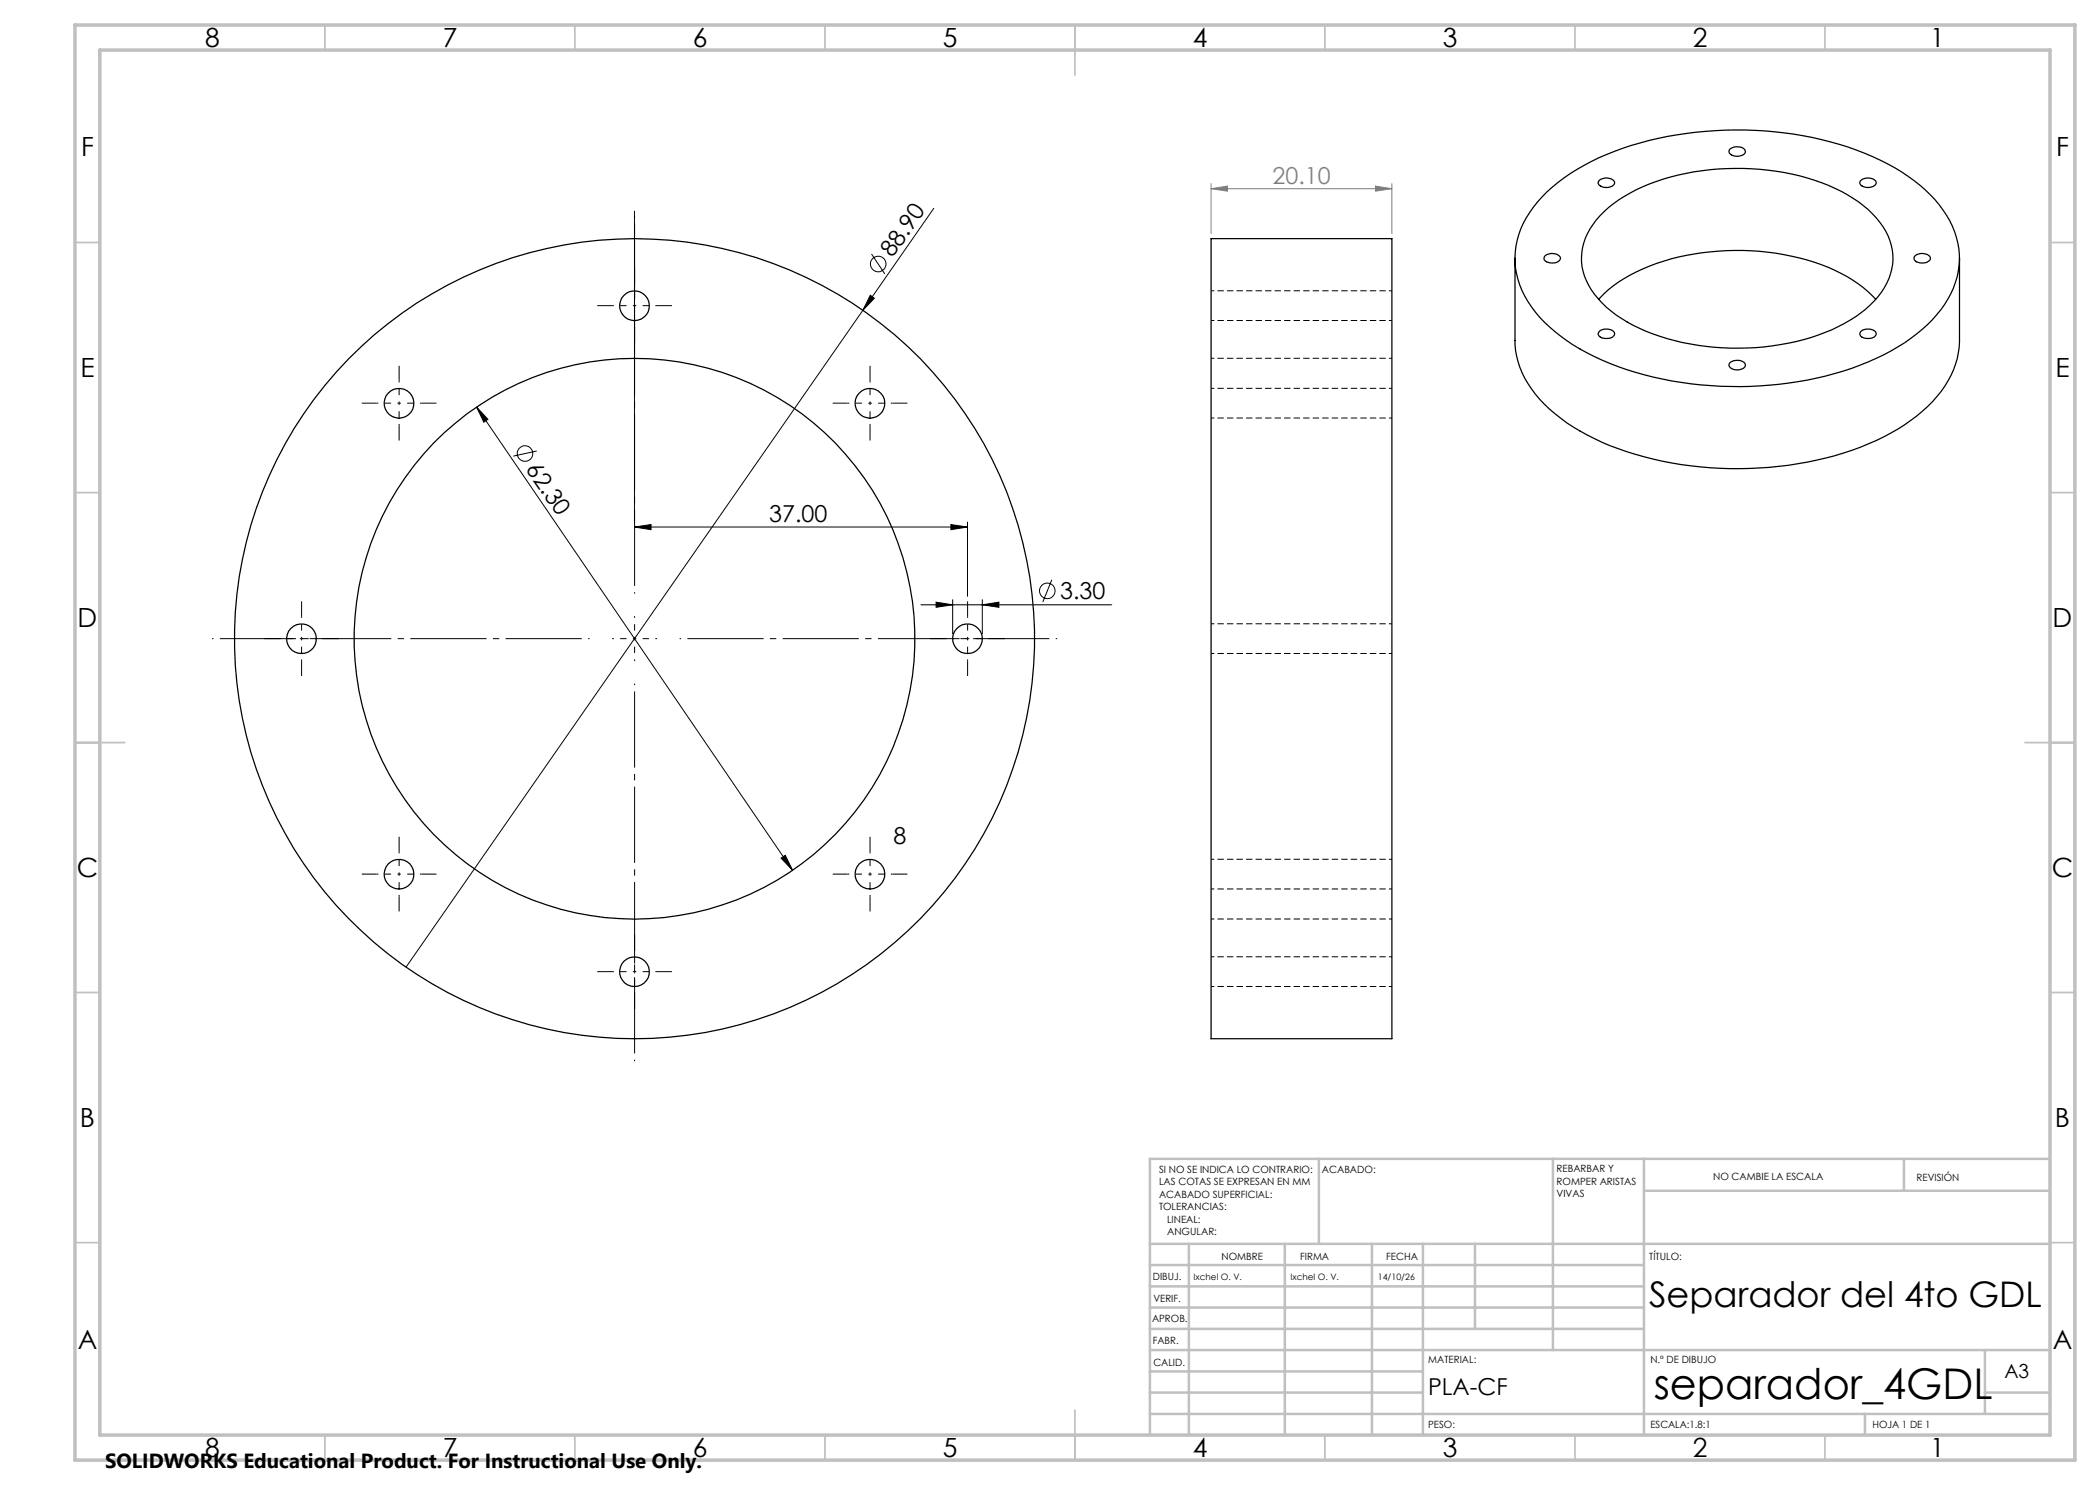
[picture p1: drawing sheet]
<svg xmlns="http://www.w3.org/2000/svg" width="420mm" height="297mm" viewBox="0 0 420 297" stroke-linecap="round" stroke-linejoin="round" font-family="sans-serif">
<g fill="none" stroke="#000" stroke-width=".25">
<path d="M309.4 38.4a45.8 45.8 0 0 1 20.3-10.3 72.9 72.9 0 0 1 43.2 2.5 36.4 36.4 0 0 1 14.9 10.3 16.1 16.1 0 0 1 .4 21 36.1 36.1 0 0 1-16.2 11.1 72.3 72.3 0 0 1-50-.3 36.4 36.4 0 0 1-14.9-10.3 16 16 0 0 1-1.8-18.8l2.2-3.2zM319.8 36.2a2.15 2.15 0 0 1 3.1 .2 1.13 1.13 0 0 1-1.4 1.1 1.43 1.43 0 0 1-1.8-1.1zM346.1 29.7a2.23 2.23 0 0 1 2.9 .4 .93 .93 0 0 1-.9 1.1 1.83 1.83 0 0 1-2.3-.8zM372.1 36.2a2.15 2.15 0 0 1 3.1 .2 1.13 1.13 0 0 1-1.4 1.1 1.43 1.43 0 0 1-1.8-1.1zM242.2 47.7h36.2v160h-36.2zM303 51.6v16.5a18 18 0 0 0 5.9 12.7 42.4 42.4 0 0 0 18.2 10.1 73.2 73.2 0 0 0 44.9-1.4 36.7 36.7 0 0 0 16.2-11.2 17.3 17.3 0 0 0 3.7-10.2v-16.5M308.9 51.3a2.19 2.19 0 0 1 3.2 .2 1.34 1.34 0 0 1-1.8 1.1l-1-.3a.73 .73 0 0 1-.4-1zM319.7 59.9a28.3 28.3 0 0 1 13-7.7 50.3 50.3 0 0 1 34.3 1.9 25 25 0 0 1 8.1 5.8M320 43.1a31.2 31.2 0 0 1 15.7-8.1 50.3 50.3 0 0 1 31.3 2.7 22.2 22.2 0 0 1 10.2 8.5 11.2 11.2 0 0 1-1.6 13.1 28.3 28.3 0 0 1-13.4 8.2 50.6 50.6 0 0 1-34.3-1.9 21.8 21.8 0 0 1-10.2-8.5 11.3 11.3 0 0 1 1.5-13.1zM382.9 51.3a2.15 2.15 0 0 1 3.1 .2 1.08 1.08 0 0 1-1.3 1.1h-.8l-.9-.4a.65 .65 0 0 1-.1-.9zM319.9 66.2a2.2 2.2 0 0 1 3 .4 1.3 1.3 0 0 1-1.8 1.1h-.4a.86 .86 0 0 1-.9-.5 .86 .86 0 0 1 .1-1zM346.1 72.5a2.18 2.18 0 0 1 2.9 .3 .94 .94 0 0 1-.9 1.1 1.83 1.83 0 0 1-2.3-.8z"/>
<path d="M372.3 66.2a2.18 2.18 0 0 1 2.9 .4 1.3 1.3 0 0 1-1.7 1.1h-.4a.87 .87 0 0 1-1-.4 .87 .87 0 0 1 .2-1.1z"/>
<circle cx="126.9" cy="61.2" r="2.98"/>
<circle cx="79.8" cy="80.7" r="2.98"/>
<circle cx="174" cy="80.7" r="2.98"/>
<circle cx="60.3" cy="127.7" r="2.97"/>
<circle cx="126.9" cy="127.7" r="80"/>
<circle cx="126.9" cy="127.7" r="56.1"/>
<circle cx="193.5" cy="127.7" r="2.97"/>
<circle cx="79.8" cy="174.8" r="2.97"/>
<circle cx="174" cy="174.8" r="2.97"/>
<circle cx="126.9" cy="194.3" r="2.97"/>
</g>
<path d="M278.4 58.2h-36.2M242.2 64.1h36.2M278.4 71.7h-36.2M278.4 77.7h-36.2M242.2 83.6h36.2M242.2 130.7h36.2M278.4 124.8h-36.2M242.2 177.8h36.2M278.4 171.9h-36.2M242.2 183.8h36.2M242.2 197.3h36.2M278.4 191.4h-36.2" fill="none" stroke="#000" stroke-width=".2" stroke-dasharray="1.3 .6" stroke-dashoffset=".6" stroke-linecap="butt"/>
<g fill="none" stroke="#000" stroke-width=".2">
<path d="M126.9 42.2v62.2M174.1 59.1l.8 .6-2.3 2.4zM174.3 50.8l2.7 4M186.8 41.7l-14.2 20.4M172.6 62.1l-91.4 131.3M95.3 81.4l2.3 2.5-.8 .6zM95.3 81.4l63.2 92.7M107.4 90.2l-4.7 1M126.9 105.4l3.3-.5v1zM126.9 105.4h66.6M190.2 104.9l3.3 .5-3.3 .5zM190.5 119.9v6.8"/>
<path d="M193.5 104.4v14.9M196.5 119.9v6.8M210.4 116l-1.8 4.4M184.2 121h38.2M187.2 120.4l3.3 .6-3.3 .5zM196.5 121l3.3-.6v1.1zM156.2 171.6l.9-.5 1.4 3z"/>
<circle cx="175.6" cy="52.8" r="1.55"/>
<circle cx="105" cy="90.7" r="1.56"/>
<circle cx="209.5" cy="118.2" r="1.55"/>
</g>
<g fill="none" stroke="#c0c0c0" stroke-width=".35">
<path d="M65 5v5M115 5v5M165 5v5M215 5v10M265 5v5M315 5v5M365 5v5M15 48.5h5M410 48.5h5M15 98.5h5M410 98.5h5M15 148.5h10"/>
<path d="M405 148.5h10M15 198.5h5M410 198.5h5M15 248.5h5M410 248.5h5M65 287v5M115 287v5M165 287v5M215 282v10M265 287v5M315 287v5M365 287v5"/>
</g>
<g fill="none" stroke="#c0c0c0" stroke-width=".5">
<path d="M263.8 231.8v17M310.6 231.8v38.2M328.8 231.8v55.2M328.8 238.2h81.2M380.8 231.8v6.4M410 231.8h-180v55.2M230 248.8h180M230 257.3h98.8M230 253h98.8M237.8 248.8v38.2M257 248.8v38.2M274.4 248.8v38.2"/>
<path d="M284.6 248.8v38.2M295 248.8v17M230 265.8h98.8M230 261.5h98.8M230 278.5h54.6M230 274.3h54.6M230 270h180M397 278.5h13M397 270v12.8M230 282.8h180M373 282.8v4.2"/>
</g>
<path d="M15 5h400v287h-400zM20 10h390v277h-390z" fill="none" stroke="#c0c0c0" stroke-width=".7"/>
<path d="M174.1 59.1l.8 .6-2.3 2.4zM95.3 81.4l2.3 2.5-.8 .6zM126.9 105.4l3.3-.5v1zM190.2 104.9l3.3 .5-3.3 .5zM187.2 120.4l3.3 .6-3.3 .5zM196.5 121l3.3-.6v1.1zM156.2 171.6l.9-.5 1.4 3z" fill="#000"/>
<path d="M242.2 36.7v10M242.2 37.7h36.2M275.1 37.2l3.3 .5-3.3 .5zM278.4 36.7v10" fill="none" stroke="#808080" stroke-width=".2"/>
<g fill="none" stroke="#000" stroke-width=".2" stroke-dasharray="15.2 1.3 1.3 1.3" stroke-dashoffset="14.9" stroke-linecap="butt">
<path d="M126.9 61.1v-4.5M126.9 61.1h-4.5M126.9 61.1v4.5M126.9 61.1h4.5M79.8 80.6v-4.5M79.8 80.6h-4.5M79.8 80.6v4.5M79.8 80.6h4.5M174 80.6v-4.5M174 80.6h-4.5M174 80.6v4.5M174 80.6h4.5"/>
<path d="M60.3 127.7v-4.5M60.3 127.7h-4.5M60.3 127.7v4.5M60.3 127.7h4.5M126.9 127.7v-4.5M126.9 127.7h-4.5M126.9 127.7v4.5M126.9 127.7h4.5M193.5 127.7v-4.5M193.5 127.7h-4.5M193.5 127.7v4.5M193.5 127.7h4.5"/>
<path d="M79.8 174.8v-4.5M79.8 174.8h-4.5M79.8 174.8v4.5M79.8 174.8h4.5M174 174.8v-4.5M174 174.8h-4.5M174 174.8v4.5M174 174.8h4.5M126.9 194.3v-4.5M126.9 194.3h-4.5M126.9 194.3v4.5M126.9 194.3h4.5"/>
</g>
<path d="M126.9 118.7v-75.5M117.9 127.7h-75.5M126.9 136.7v75.5M135.9 127.7h75.5" fill="none" stroke="#000" stroke-width=".2" stroke-dasharray="15.2 1.3 1.3 1.3" stroke-dashoffset="-1.6" stroke-linecap="butt"/>
<g fill="none" stroke="#000" stroke-width=".2" stroke-dasharray="15.2 1.3 1.3 1.3" stroke-linecap="butt">
<path d="M126.9 56.6v-2.9M79.8 76.1v-2.9M122.4 61.1h-3M126.9 65.6v3M131.4 61.1h3M174 76.1v-2.9M75.3 80.6h-2.9M79.8 85.1v3M84.3 80.6h3M169.5 80.6h-3M174 85.1v3M178.5 80.6h3"/>
<path d="M55.8 127.7h-3M60.3 123.2v-2.9M60.3 132.2v3M64.8 127.7h3M189 127.7h-3M193.5 123.2v-2.9M193.5 132.2v3M198 127.7h3M75.3 174.8h-2.9M79.8 170.3v-2.9M79.8 179.3v3M84.3 174.8h3"/>
<path d="M169.5 174.8h-3M174 170.3v-2.9M174 179.3v3M178.5 174.8h3M122.4 194.3h-3M126.9 189.8v-2.9M126.9 198.8v3M131.4 194.3h3"/>
</g>
<path d="M275.1 37.2l3.3 .5-3.3 .5z" fill="#808080"/>
<path d="M242.2 37.7l3.3-.5v1z" fill="none" stroke="#808080" stroke-width=".2"/>
<path d="M242.2 37.7l3.3-.5v1z" fill="#808080"/>
<text font-size="8.5" x="330.7" y="279.7">separador_4GDL</text>
<text font-size="7.1" x="329.8" y="261.4">Separador del 4to GDL</text>
<g font-size="5.3">
<text x="41" y="9.5">8</text>
<text x="88.5" y="9.5">7</text>
<text x="138.5" y="9.5">6</text>
<text x="188.5" y="9.5">5</text>
<text x="238.5" y="9.5">4</text>
<text x="288.5" y="9.5">3</text>
<text x="338.5" y="9.5">2</text>
<text x="386" y="9.5">1</text>
<text x="16.2" y="31.2">F</text>
<text x="411.2" y="31.2">F</text>
<text x="16.1" y="75.5">E</text>
<text x="411.1" y="75.5">E</text>
<text x="15.5" y="125.5">D</text>
<text x="410.5" y="125.5">D</text>
<text x="15.4" y="175.5">C</text>
<text x="410.4" y="175.5">C</text>
<text x="16" y="225.5">B</text>
<text x="411" y="225.5">B</text>
<text x="15.5" y="269.7">A</text>
<text x="410.5" y="269.7">A</text>
<text x="41" y="291.5">8</text>
<text x="88.5" y="291.5">7</text>
<text x="138.5" y="291.5">6</text>
<text x="188.5" y="291.5">5</text>
<text x="238.5" y="291.5">4</text>
<text x="288.5" y="291.5">3</text>
<text x="338.5" y="291.5">2</text>
<text x="386" y="291.5">1</text>
</g>
<text font-size="4.7" fill="#808080" x="254.5" y="36.7">20.10</text>
<g font-size="4.7">
<text x="178.5" y="51.7" transform="rotate(-55 178.5 51.7)">88.90</text>
<text x="105.1" y="93.8" transform="rotate(56 105.1 93.8)">62.30</text>
<text x="153.8" y="104.4">37.00</text>
<text x="212" y="119.9">3.30</text>
<text x="178.7" y="168.8">8</text>
<text x="285.6" y="278.9">PLA-CF</text>
</g>
<text font-size="4.1" x="21" y="293.7">SOLIDWORKS Educational Product. For Instructional Use Only.</text>
<text font-size="3.9" x="400.9" y="275.5">A3</text>
<g font-size="2">
<text x="231.8" y="234.6">SI NO SE INDICA LO CONTRARIO:</text>
<text x="231.8" y="237.1">LAS COTAS SE EXPRESAN EN MM</text>
<text x="231.8" y="239.6">ACABADO SUPERFICIAL:</text>
<text x="264.4" y="234.6">ACABADO:</text>
<text x="311.3" y="234.5">REBARBAR Y</text>
<text x="311.3" y="237">ROMPER ARISTAS</text>
<text x="311.3" y="239.5">VIVAS</text>
<text x="342.6" y="236">NO CAMBIE LA ESCALA</text>
<text x="383.3" y="236.2">REVISIÓN</text>
<text x="231.8" y="242.1">TOLERANCIAS:</text>
<text x="233.4" y="244.6">LINEAL:</text>
<text x="233.4" y="247.1">ANGULAR:</text>
<text x="244.3" y="252">NOMBRE</text>
<text x="260" y="251.9">FIRMA</text>
<text x="277.2" y="251.9">FECHA</text>
<text x="329.9" y="251.9">TÍTULO:</text>
<text x="230.6" y="256.1">DIBUJ.</text>
<text x="230.7" y="260.3">VERIF.</text>
<text x="230.4" y="264.4">APROB.</text>
<text x="230.5" y="268.8">FABR.</text>
<text x="230.7" y="273.1">CALID.</text>
<text x="285.6" y="272.5">MATERIAL:</text>
<text x="330.1" y="272.5">N.º DE DIBUJO</text>
<text x="285.6" y="285.5">PESO:</text>
<text x="330.1" y="285.6">ESCALA:1.8:1</text>
<text x="374.5" y="285.6">HOJA 1 DE 1</text>
</g>
<g font-size="1.8">
<text x="238.7" y="256">Ixchel O. V.</text>
<text x="258.1" y="256">Ixchel O. V.</text>
<text x="275.6" y="256">14/10/26</text>
</g>
</svg>
